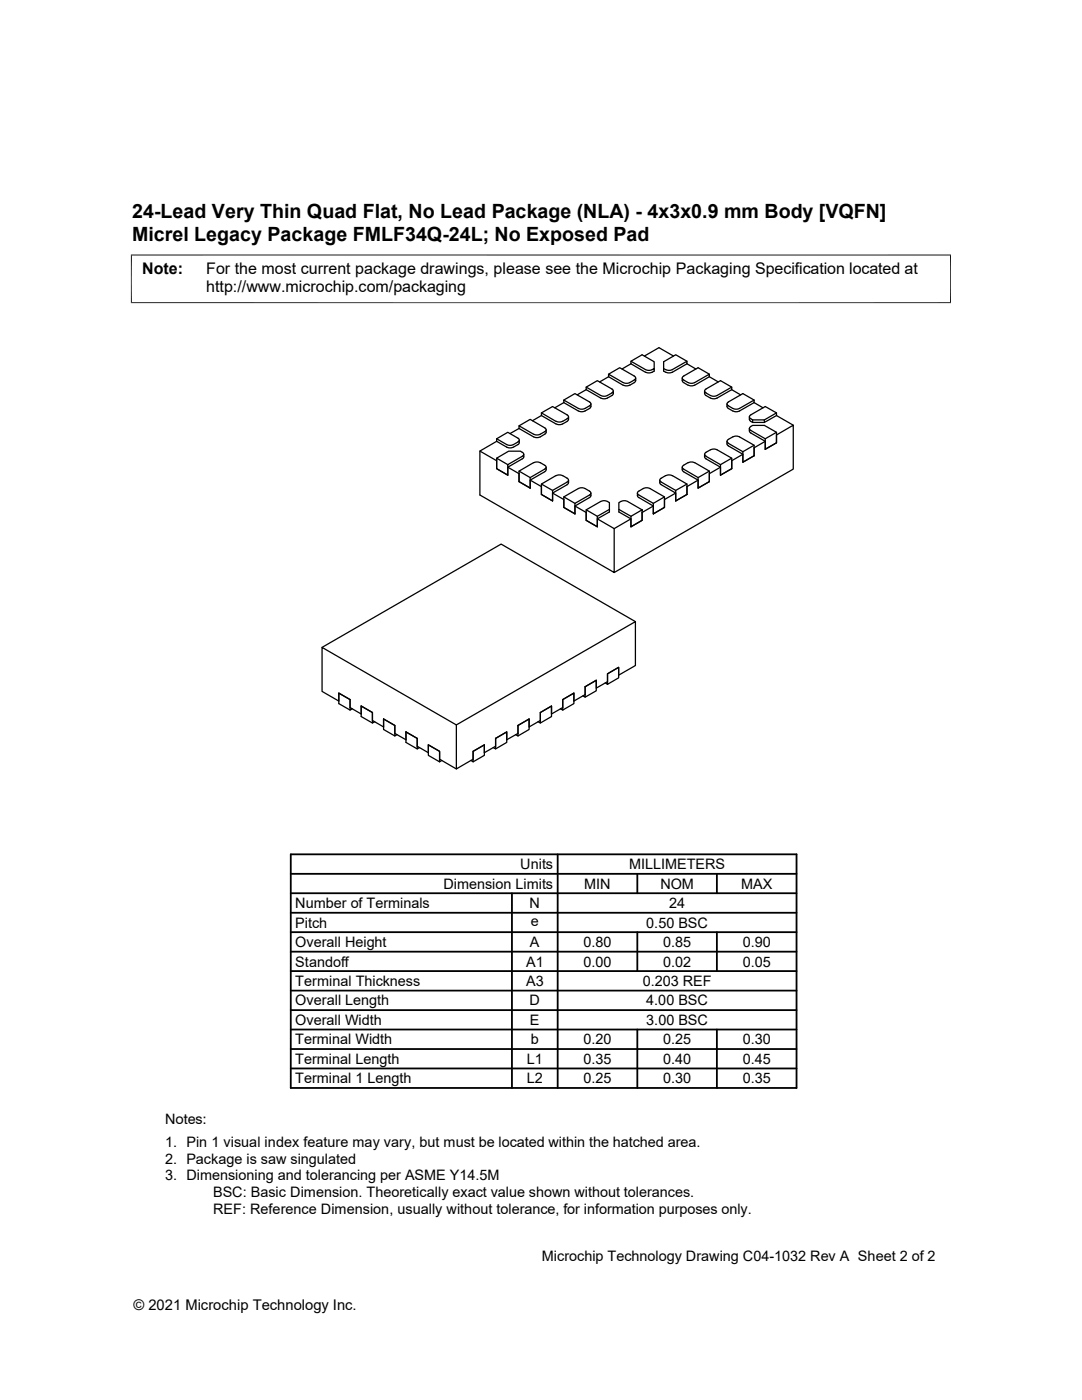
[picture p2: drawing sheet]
<svg xmlns="http://www.w3.org/2000/svg" width="216mm" height="279mm" viewBox="0 0 216 279" stroke-linecap="round" stroke-linejoin="round" font-family="sans-serif">
<g fill="none" stroke="#000" stroke-width=".25">
<path d="M112.5 79.8l2.2-1.3 2.9 1.7a.41 .41 0 0 1 .3 .4 .41 .41 0 0 1-.3 .4l-1.3 .7-.9-.2M117 77.8v-.5l2.9 1.6 .5 .2 .7-.1 1-.6M117 77.8l-1.8 1M117 77.8l3.4 1.8 .7-.1 1-.6M117 77.3l2.2-1.3 2.9 1.6M121.4 74.7l2.3-1.3 2.9 1.7a.42 .42 0 0 1 .2 .3 .42 .42 0 0 1-.2 .4l-1.4 .7-.8-.2M121.4 75.2l-1.7 1M121.4 75.2v-.5l2.9 1.6M121.4 75.2l2.9 1.7M122.1 77.6a.4 .4 0 0 1 .3 .4 .4 .4 0 0 1-.3 .4M122.4 78l-.1 .7-.2 .2M125.9 72.6v-.5l2.2-1.3 2.4 1.4v1.4"/>
<path d="M125.9 72.1l2.9 1.7a1.61 1.61 0 0 0 1.7-.2v.5a1.61 1.61 0 0 1-1.7 .2l-2.9-1.7M125.9 72.6l-1.8 1M126.8 76l-.2 .3-1.1 .6-.7 .1-.4-.1M126.9 75.4v.6M128.6 71.1l2.9-1.7 2.9 1.7M136.1 75.4l.1 .7 .2 .2M136.4 75.8l.9 .5M136.4 76.3l.9 .6M136.4 75.1a.4 .4 0 0 0-.3 .3 .4 .4 0 0 0 .3 .4M137.1 72.1l-2.3-1.3-2.4 1.4v1.9a1.65 1.65 0 0 0 1.8 .2l2.9-1.7M137.1 72.6v-.5l-2.9 1.7a1.65 1.65 0 0 1-1.8-.2M137.1 72.6l1.8 1"/>
<path d="M140.6 78v.5M141.5 75.2l-3 1.7-.7 .1-.5-.1M141.5 75.2v-.5l-3 1.7-.7 .1-.5-.2M141.5 75.2l1.8 1M141.5 74.7l-2.2-1.3-2.9 1.7M146 77.8l-3.4 1.8-.8-.2-.9-.5-.3-.4M146 77.8l1.8 1M146 77.3l-2.2-1.3-2.9 1.6a.4 .4 0 0 0-.3 .4 .4 .4 0 0 0 .3 .4l.9 .5 .8 .2 3.4-1.8v.5M150.5 79.8l-2.3-1.3-2.9 1.7M95.8 90l3.3 1.9v1.6l2.2 1.3v-1.6l3.1-1.7 .1-.8M99.1 88.1l2.2 1.2 .7 .1 .4-.2M99.1 88.1l-3.3 1.9v8.8l26.8 15.5v-8.8l-3.4-2"/>
<path d="M99.1 91.4l2.4-1.4h2.3l.4 .3a.42 .42 0 0 1 .3 .4 .42 .42 0 0 1-.3 .4l-2.9 1.6v2.1l-2.2-1.3v-2.1l2.2 1.3M99.1 88.1v-.5l2.2-1.3 2 1.1a.4 .4 0 0 1 .3 .4 .4 .4 0 0 1-.3 .4M99.1 87.6l2.2 1.2 .7 .1 .4-.2M101.3 93.2l2.3 1.3v1.6l2.2 1.3M103.3 88.2l-.9 .5M103.6 94l2.2 1.3M103.6 85.5l-1.8 1M103.6 85.5l2.9 1.7M103.6 85l2.2-1.3 2.9 1.7a.4 .4 0 0 1 .3 .4 .4 .4 0 0 1-.3 .3l-1.4 .7-.8-.1M103.6 85.5v-.5l2.9 1.7M103.6 87.8l-.1 .8-1.1 .6M105.8 95.8l2.2 1.3v1.6l2.3 1.3"/>
<path d="M106.5 92.3l-2.9 1.7v2.1l2.2 1.3M106.5 92.4l.8-.2 1.4 .7a.4 .4 0 0 1 .3 .3 .4 .4 0 0 1-.3 .4l-2.9 1.7v2.1M108 82.9v-.5l2.9 1.7M108 82.9l-1.8 1.1M108 96.6l2.3 1.3M108 82.9l3.4 1.9 .7-.1 1.1-.6M108 82.4l2.3-1.3 2.9 1.7M109 86.3l-.2 .3-1.1 .6-.7 .1-.5-.1M109 93.7l-.3 .4-2.9 1.7v1.6M109 93.2v.5M109 85.8v.5M110.3 98.4l2.2 1.3v1.6l2.2 1.3"/>
<path d="M111 84.1l.4 .1 .9-.1M112.5 80.3l-1.8 1.1M112.5 99.2l2.2 1.3M112.5 80.3v-.5l2.9 1.7M112.5 80.3l2.9 1.7M113.2 82.8a.4 .4 0 0 1 .2 .4 .4 .4 0 0 1-.2 .4M113.2 95.4a.4 .4 0 0 1 .2 .4 .4 .4 0 0 1-.2 .4M113.2 83.6l-.9 .5M113.2 96.7l-2.9 1.7v1.6M113.2 96.2l-2.9 1.7v2.1M113.2 95.4l-1.1-.5-.7-.1-3.4 1.8v2.1l2.3 1.3M113.5 95.8l-.1 .6-.2 .3"/>
<path d="M113.5 83.2l-.1 .6-.2 .3M115.4 97.5l-2.9 1.7v2.1l2.2 1.3M115.4 97.5l.9-.2 1.3 .7a.41 .41 0 0 1 .3 .4 .41 .41 0 0 1-.3 .4l-2.9 1.7v2.1M117.9 81.1l-.3 .4-1 .6-.7 .1-.5-.2M117.9 98.9l-.3 .4-2.9 1.7v1.6M117.9 98.4v.5M117.9 80.6v.5M127.2 98.4l.1 .8 3.1 1.8v1.6M131.7 95.8v.6l.2 .3 2.9 1.7v1.6M132.6 99.2l-2.2 1.3M134.8 98.4l-2.2 1.3v1.6M136.1 93.2l.1 .7 .2 .2"/>
<path d="M136.4 93.6l2.9 1.7v2.1l2.2-1.3M136.4 94.1l2.9 1.7v1.6l2.2-1.3M136.4 92.9a.4 .4 0 0 0-.3 .3 .4 .4 0 0 0 .3 .4M137.1 98.7l-2.3 1.3M137.1 96.6l-2.3 1.3M137.1 98.7v-2.1l-2.9-1.7-.5-.1-.7 .1-1.1 .5a.4 .4 0 0 0-.2 .4 .4 .4 0 0 0 .2 .4l2.9 1.7v2.1M137.3 92.3l-.9 .6M137.3 92.4l.5-.2 .8 .1 2.9 1.7v2.1M139.3 95.8l-2.2 1.3v1.6M140.6 90.7v.5M140.6 91.2l.3 .4 2.9 1.6v1.6M141.5 94l-2.2 1.3"/>
<path d="M143.8 93.2l-2.3 1.3v1.6M145.1 88.1v.6l.3 .3M145.1 80.6v.6l.3 .3M145.3 89l2.9 1.7v1.5l2.3-1.2M145.3 88.5l2.9 1.6v2.1l2.3-1.2M145.3 81.5l.9 .5M145.3 81l.9 .5M145.4 87.7a.4 .4 0 0 0-.3 .4 .4 .4 0 0 0 .3 .4M145.4 80.2a.4 .4 0 0 0-.3 .4 .4 .4 0 0 0 .3 .4M146 91.4l-2.2 1.3M146 93.5v-2.1l-3.4-1.8-.7 .1-1 .6a.41 .41 0 0 0-.3 .4 .41 .41 0 0 0 .3 .3l2.9 1.7v2.1M146 93.5l-2.2 1.3"/>
<path d="M146.2 87.2l-.9 .5M146.2 87.2l.5-.2 .7 .1 3.1 1.8v2.1M148.2 90.7l-2.2 1.2v1.6M149.5 83.2v.5M149.5 85.5v.5M149.5 83.7l.3 .4M149.5 86l.3 .4 2.9 1.7v1.6M149.8 85.1l.4-.2h2.3l2.4 1.4v2.1l-2.2 1.3M149.8 84.1l.4 .2M149.8 85.1a.4 .4 0 0 0-.3 .4 .4 .4 0 0 0 .3 .4l2.9 1.7v2.1M150.2 83.8h2.3v.5M150.5 88.9l-2.3 1.2"/>
<path d="M150.5 80.3l-3.1 1.8-.7 .1-.5-.2M150.5 80.3v-.5l-3.1 1.8-.7 .1-.5-.2M150.5 80.3l1.8 1.1M152.7 88.1l-2.2 1.3v1.6M152.7 89.7l2.2-1.3v-1.6l3.4-1.9v8.7l-35.7 20.7M154.9 86.3l-2.2 1.3M154.9 82.4l-2.4 1.4M154.9 82.9v-.5l-2.2-1.3-2.9 1.7a.41 .41 0 0 0-.3 .4 .41 .41 0 0 0 .3 .4l.4 .2v.5M154.9 82.9l-2.4 1.4h-2.3M154.9 82.9l3.4 2M114.7 101l2.3 1.3v1.5l2.2 1.3v-1.6l2.4-1.3v-1.9a1.56 1.56 0 0 0-1.7-.2l-2.9 1.6v2.1l2.2 1.3v-2.1l2.4-1.3M117 101.7l2.2 1.3"/>
<path d="M123.5 101.7l2.4 1.3M125.9 103.5l-3.3 2M130.4 101l-2.3 1.3v1.5l-2.2 1.3v-1.6l-2.4-1.3v-1.9a1.6 1.6 0 0 1 1.7-.2l2.9 1.6v2.1l-2.2 1.3v-2.1l2.2-1.3M132.6 101.3v-2.1l-3.4-1.9-.7 .1-1 .6a.4 .4 0 0 0-.3 .4 .4 .4 0 0 0 .3 .4l2.9 1.7v2.1M132.6 101.3l-2.2 1.3M112.3 139.6v1.6l-2.3 1.3v-1.6l-2.2 1.3M112.3 139.6v2.1l-.5-.2M112.3 139.6l2.2-1.3v2.1l-2.2 1.3M116.8 137.1l2.2-1.3v1.5l2.2-1.3v-1.5l2.2-1.3v1.5l3.4-1.9v-8.7l-35.7 20.6v8.8l3.3-2v-1.6l2.2-1.2v1.5l2.3-1.3v-1.5M116.8 137.1v1.5l-2.3 1.3v-1.6l-2.2 1.3M116.8 137.1v2l-.5-.2M116.8 137.1l2.2-1.3v2.1l-2.2 1.2"/>
<path d="M120.8 136.3l.4 .3v-2.1l2.2-1.3v2.1l-2.2 1.3M126.8 124.1l-26.8-15.5-35.7 20.6M70.3 141.5l-.5 .2v-2.1l-2.2-1.3v2.1l2.2 1.3M72.1 140.9l2.2 1.3v1.6l2.2 1.3M72.1 142.5l-2.3-1.3v-1.6l-2.2-1.3v1.6l-3.3-1.9v-8.8l26.8 15.5M72.1 140.9v2.1l2.2 1.3M72.1 140.9l2.2 1.3v2.1l.5-.3M76.5 143.5v2.1l2.3 1.3M76.5 143.5l2.3 1.3v1.6l2.2 1.2M76.5 143.5l2.3 1.3v2.1l.4-.3M81 146.1l2.2 1.3v1.5l2.3 1.3v-1.5l2.2 1.2v1.6l3.4 2M81 146.1v2.1l2.2 1.3"/>
<path d="M81 146.1l2.2 1.3v2.1l.5-.3M85.5 148.7l2.2 1.2v2.1l-2.2-1.3zM88.2 151.8l-.5 .2M94 151.8l.4 .2v-2.1l2.2-1.2v2l-2.2 1.3M98.9 147.4v2.1l-.5-.3M98.9 147.4l2.2-1.3v2.1l-2.2 1.3M103.4 144.8v1.6l-2.3 1.2v-1.5l-2.2 1.3M103.4 144.8v2.1l-.5-.3M103.4 144.8l2.2-1.3v2.1l-2.2 1.3M107.8 142.2v2.1l-.4-.3M107.8 142.2l2.2-1.3v2.1l-2.2 1.3M107.8 142.2v1.6l-2.2 1.3v-1.6l-2.2 1.3"/>
</g>
<path d="M26.1 50.9h163.7M26.2 50.8v9.7M189.7 50.8v9.7M26.1 60.4h163.7" fill="none" stroke="#000" stroke-width=".2"/>
<g fill="none" stroke="#000" stroke-width=".36">
<path d="M58 178.3h100.9M58 174.4h100.9M58 170.5h100.9v46.6h-100.9zM102.2 178.3v38.8M111.3 170.5v46.6M127.2 174.4v3.9M143 174.4v3.9M58 189.9h100.9M58 186h100.9M58 182.2h100.9M58 197.7h100.9M58 193.8h100.9"/>
<path d="M127.2 186v7.8M143 186v7.8M58 209.4h100.9M58 201.6h100.9M58 205.5h100.9M58 213.2h100.9M127.2 205.5v11.6M143 205.5v11.6"/>
</g>
<g font-size="3.9">
<text x="26.4" y="43.5">24-Lead Very Thin Quad Flat, No Lead Package (NLA) - 4x3x0.9 mm Body [VQFN]</text>
<text x="26.4" y="48.1">Micrel Legacy Package FMLF34Q-24L; No Exposed Pad</text>
</g>
<g font-size="3.2">
<text x="28.4" y="54.7">Note:</text>
<text x="41.1" y="58.3">http://www.microchip.com/packaging</text>
<text x="41.1" y="54.7">For the most current package drawings, please see the Microchip Packaging Specification located at</text>
</g>
<g font-size="2.9">
<text x="103.8" y="173.5">Units</text>
<text x="125.5" y="173.5">MILLIMETERS</text>
<text x="88.5" y="177.4">Dimension Limits</text>
<text x="116.6" y="177.4">MIN</text>
<text x="131.8" y="177.4">NOM</text>
<text x="147.9" y="177.4">MAX</text>
<text x="58.9" y="181.2">Number of Terminals</text>
<text x="58.9" y="185.1">Pitch</text>
<text x="105.7" y="181.2">N</text>
<text x="105.9" y="184.8">e</text>
<text x="128.9" y="185.1">0.50 BSC</text>
<text x="133.5" y="181.2">24</text>
<text x="58.9" y="189">Overall Height</text>
<text x="105.7" y="189">A</text>
<text x="116.4" y="189">0.80</text>
<text x="132.3" y="189">0.85</text>
<text x="148.2" y="189">0.90</text>
<text x="58.9" y="196.8">Terminal Thickness</text>
<text x="58.9" y="192.9">Standoff</text>
<text x="105" y="192.9">A1</text>
<text x="105" y="196.8">A3</text>
<text x="116.4" y="192.9">0.00</text>
<text x="128.2" y="196.8">0.203 REF</text>
<text x="132.3" y="192.9">0.02</text>
<text x="148.2" y="192.9">0.05</text>
<text x="58.9" y="200.7">Overall Length</text>
<text x="105.7" y="200.7">D</text>
<text x="128.9" y="200.7">4.00 BSC</text>
<text x="58.9" y="208.4">Terminal Width</text>
<text x="58.9" y="204.6">Overall Width</text>
<text x="105.7" y="204.6">E</text>
<text x="105.9" y="208.4">b</text>
<text x="116.4" y="208.4">0.20</text>
<text x="128.9" y="204.6">3.00 BSC</text>
<text x="132.3" y="208.4">0.25</text>
<text x="148.2" y="208.4">0.30</text>
<text x="58.9" y="212.3">Terminal Length</text>
<text x="105.1" y="212.3">L1</text>
<text x="116.4" y="212.3">0.35</text>
<text x="132.3" y="212.3">0.40</text>
<text x="148.2" y="212.3">0.45</text>
<text x="58.9" y="216.2">Terminal 1 Length</text>
<text x="105.1" y="216.2">L2</text>
<text x="116.4" y="216.2">0.25</text>
<text x="132.3" y="216.2">0.30</text>
<text x="148.2" y="216.2">0.35</text>
<text x="32.9" y="224.4">Notes:</text>
<text x="32.9" y="229">1. Pin 1 visual index feature may vary, but must be located within the hatched area.</text>
<text x="32.9" y="232.3">2. Package is saw singulated</text>
<text x="32.9" y="235.6">3. Dimensioning and tolerancing per ASME Y14.5M</text>
<text x="42.5" y="238.9">BSC: Basic Dimension. Theoretically exact value shown without tolerances.</text>
<text x="42.5" y="242.2">REF: Reference Dimension, usually without tolerance, for information purposes only.</text>
<text x="108.1" y="251.7">Microchip Technology Drawing C04-1032 Rev A Sheet 2 of 2</text>
<text x="26.6" y="261.3">© 2021 Microchip Technology Inc.</text>
</g>
</svg>
